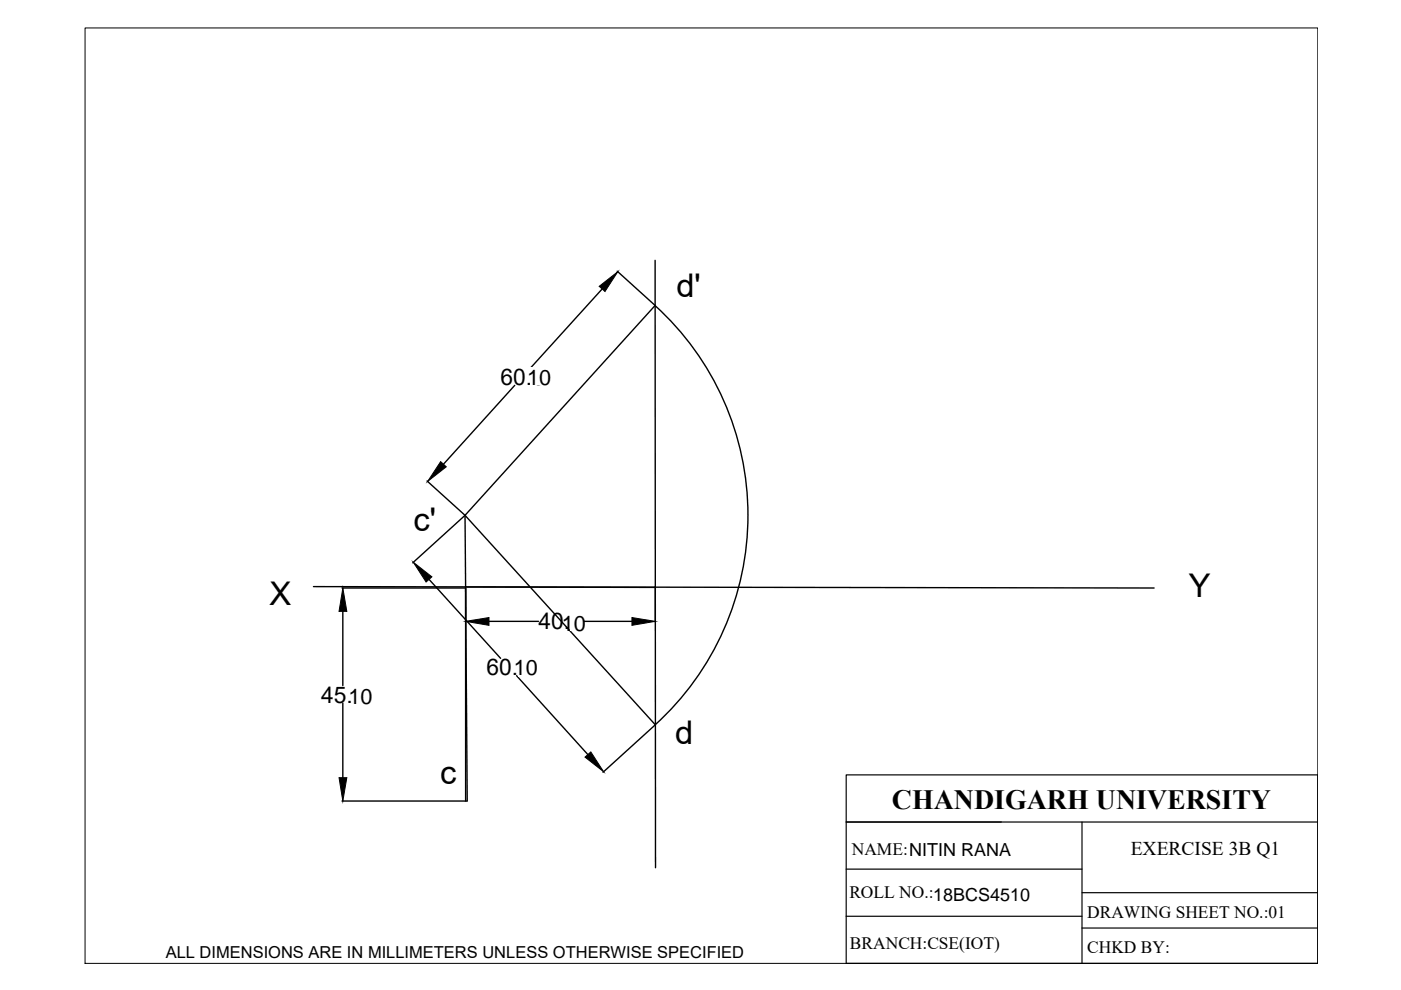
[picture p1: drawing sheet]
<svg xmlns="http://www.w3.org/2000/svg" width="297mm" height="210mm" viewBox="0 0 297 210" stroke-linecap="round" stroke-linejoin="round" font-family="sans-serif">
<!-- layer: thick continuous -->
<g fill="none" stroke="#000" stroke-width=".3">
<path d="M130.9 57.5l8 7.2M138.9 55.2v69.3h-40.2M127.7 61.3l-15.2 16.7M138.9 64.8a60 60 0 0 1 0 88.9l-40.3-44.4zM109.1 81.7l-15.1 16.7M90.6 102l8 7.2M98.6 109.3l-11.1 10M98.6 109.3l.5 60.5M66.5 124.4l178.2 .3M72.5 124.7h26.2v45.1M72.7 129.6v15.8M91 122.9l15.1 16.7"/>
<path d="M103.7 131.7h10.5M123.5 131.7h10.5M138.9 131.9v-7.4l.1 59.5M72.7 149.1v15.8M109.5 143.3l15.1 16.7M138.9 153.7l-11.1 10M72.5 169.8h26.5"/>
</g>
<path d="M127 60.7l4-3.1-2.7 4.2zM93.4 97.9l1.2 1.1-3.9 3.1zM72.7 124.7l.8 4.9h-1.6zM87.6 119.2l4 3.1-1.3 1.1zM98.7 131.7l5-.8v1.7zM134 130.9l4.9 .8-4.9 .9zM124 160.5l1.3-1.1 2.7 4.2zM71.9 164.9h1.6l-.8 4.9z" fill="#000" stroke="#000" stroke-width=".21"/>
<path d="M18 5.9h261.4v198.4h-261.4z" fill="none" stroke="#000" stroke-width=".21"/>
<!-- layer: 0 -->
<path d="M179.4 164.3h100v40h-100zM179.4 174.3h100M229.4 174.3v30M179.4 194.3h50M179.4 184.3h50M229.4 189.3h50M229.4 196.8h50" fill="none" stroke="#000" stroke-width=".25"/>
<g fill="#fff">
<path d="M112.5 77.8h4.6v3.8h-4.6z"/>
<path d="M120.9 128.9h2.8v4.8h-2.8z"/>
<path d="M109.7 139.8h2.3v2.8h-2.3z"/>
<path d="M111.5 138.3h.3v5.6h-.3z"/>
<path d="M109.7 140.6h6.4v2.8h-6.4z"/>
<path d="M110.5 137.3h2v4.3h-2z"/>
<path d="M75.2 144.6h1.8v5.4h-1.8z"/>
<path d="M74.2 145.9h3.5v.8h-3.5z"/>
<path d="M74.9 146.1h2.6v3.1h-2.6z"/>
<path d="M192.3 177.6h20.8v4.4h-20.8z"/>
<path d="M198.1 187.8h18.6v3.6h-18.6z"/>
</g>
<g font-size="6.9">
<text x="143.4" y="63.1">d'</text>
<text x="87.7" y="112.5">c'</text>
<text x="57.1" y="128.4">X</text>
<text x="252.1" y="126.7">Y</text>
<text x="143.1" y="157.7">d</text>
<text x="93.3" y="166.2">c</text>
</g>
<text font-size="5.9" x="189.1" y="171.5">CHANDIGARH UNIVERSITY</text>
<g font-size="4.8">
<text x="106.1" y="81.5">60.6</text>
<text x="114.2" y="133.4">40.6</text>
<text x="103.1" y="143.1">60.6</text>
<text x="68.1" y="149">45.6</text>
</g>
<g font-size="4.6">
<text x="111.8" y="81.6">10</text>
<text x="119.1" y="133.7">10</text>
<text x="109" y="143.1">10</text>
<text x="73.9" y="149.2">10</text>
</g>
<text font-size="4.1" x="239.7" y="181.3">EXERCISE 3B Q1</text>
<g font-size="3.8">
<text x="192.8" y="181.5">NITIN RANA</text>
<text x="197.9" y="191.1">18BCS4510</text>
</g>
<g font-size="3.7">
<text x="180.6" y="181.3">NAME:GAURAV L</text>
<text x="180.1" y="190.5">ROLL NO.:18BCS4558</text>
<text x="230.5" y="194.7">DRAWING SHEET NO.:01</text>
<text x="180.2" y="201.2">BRANCH:CSE(IOT)</text>
<text x="230.5" y="202.1">CHKD BY:</text>
</g>
<text font-size="3.5" x="35.1" y="203.2">ALL DIMENSIONS ARE IN MILLIMETERS UNLESS OTHERWISE SPECIFIED</text>
</svg>
